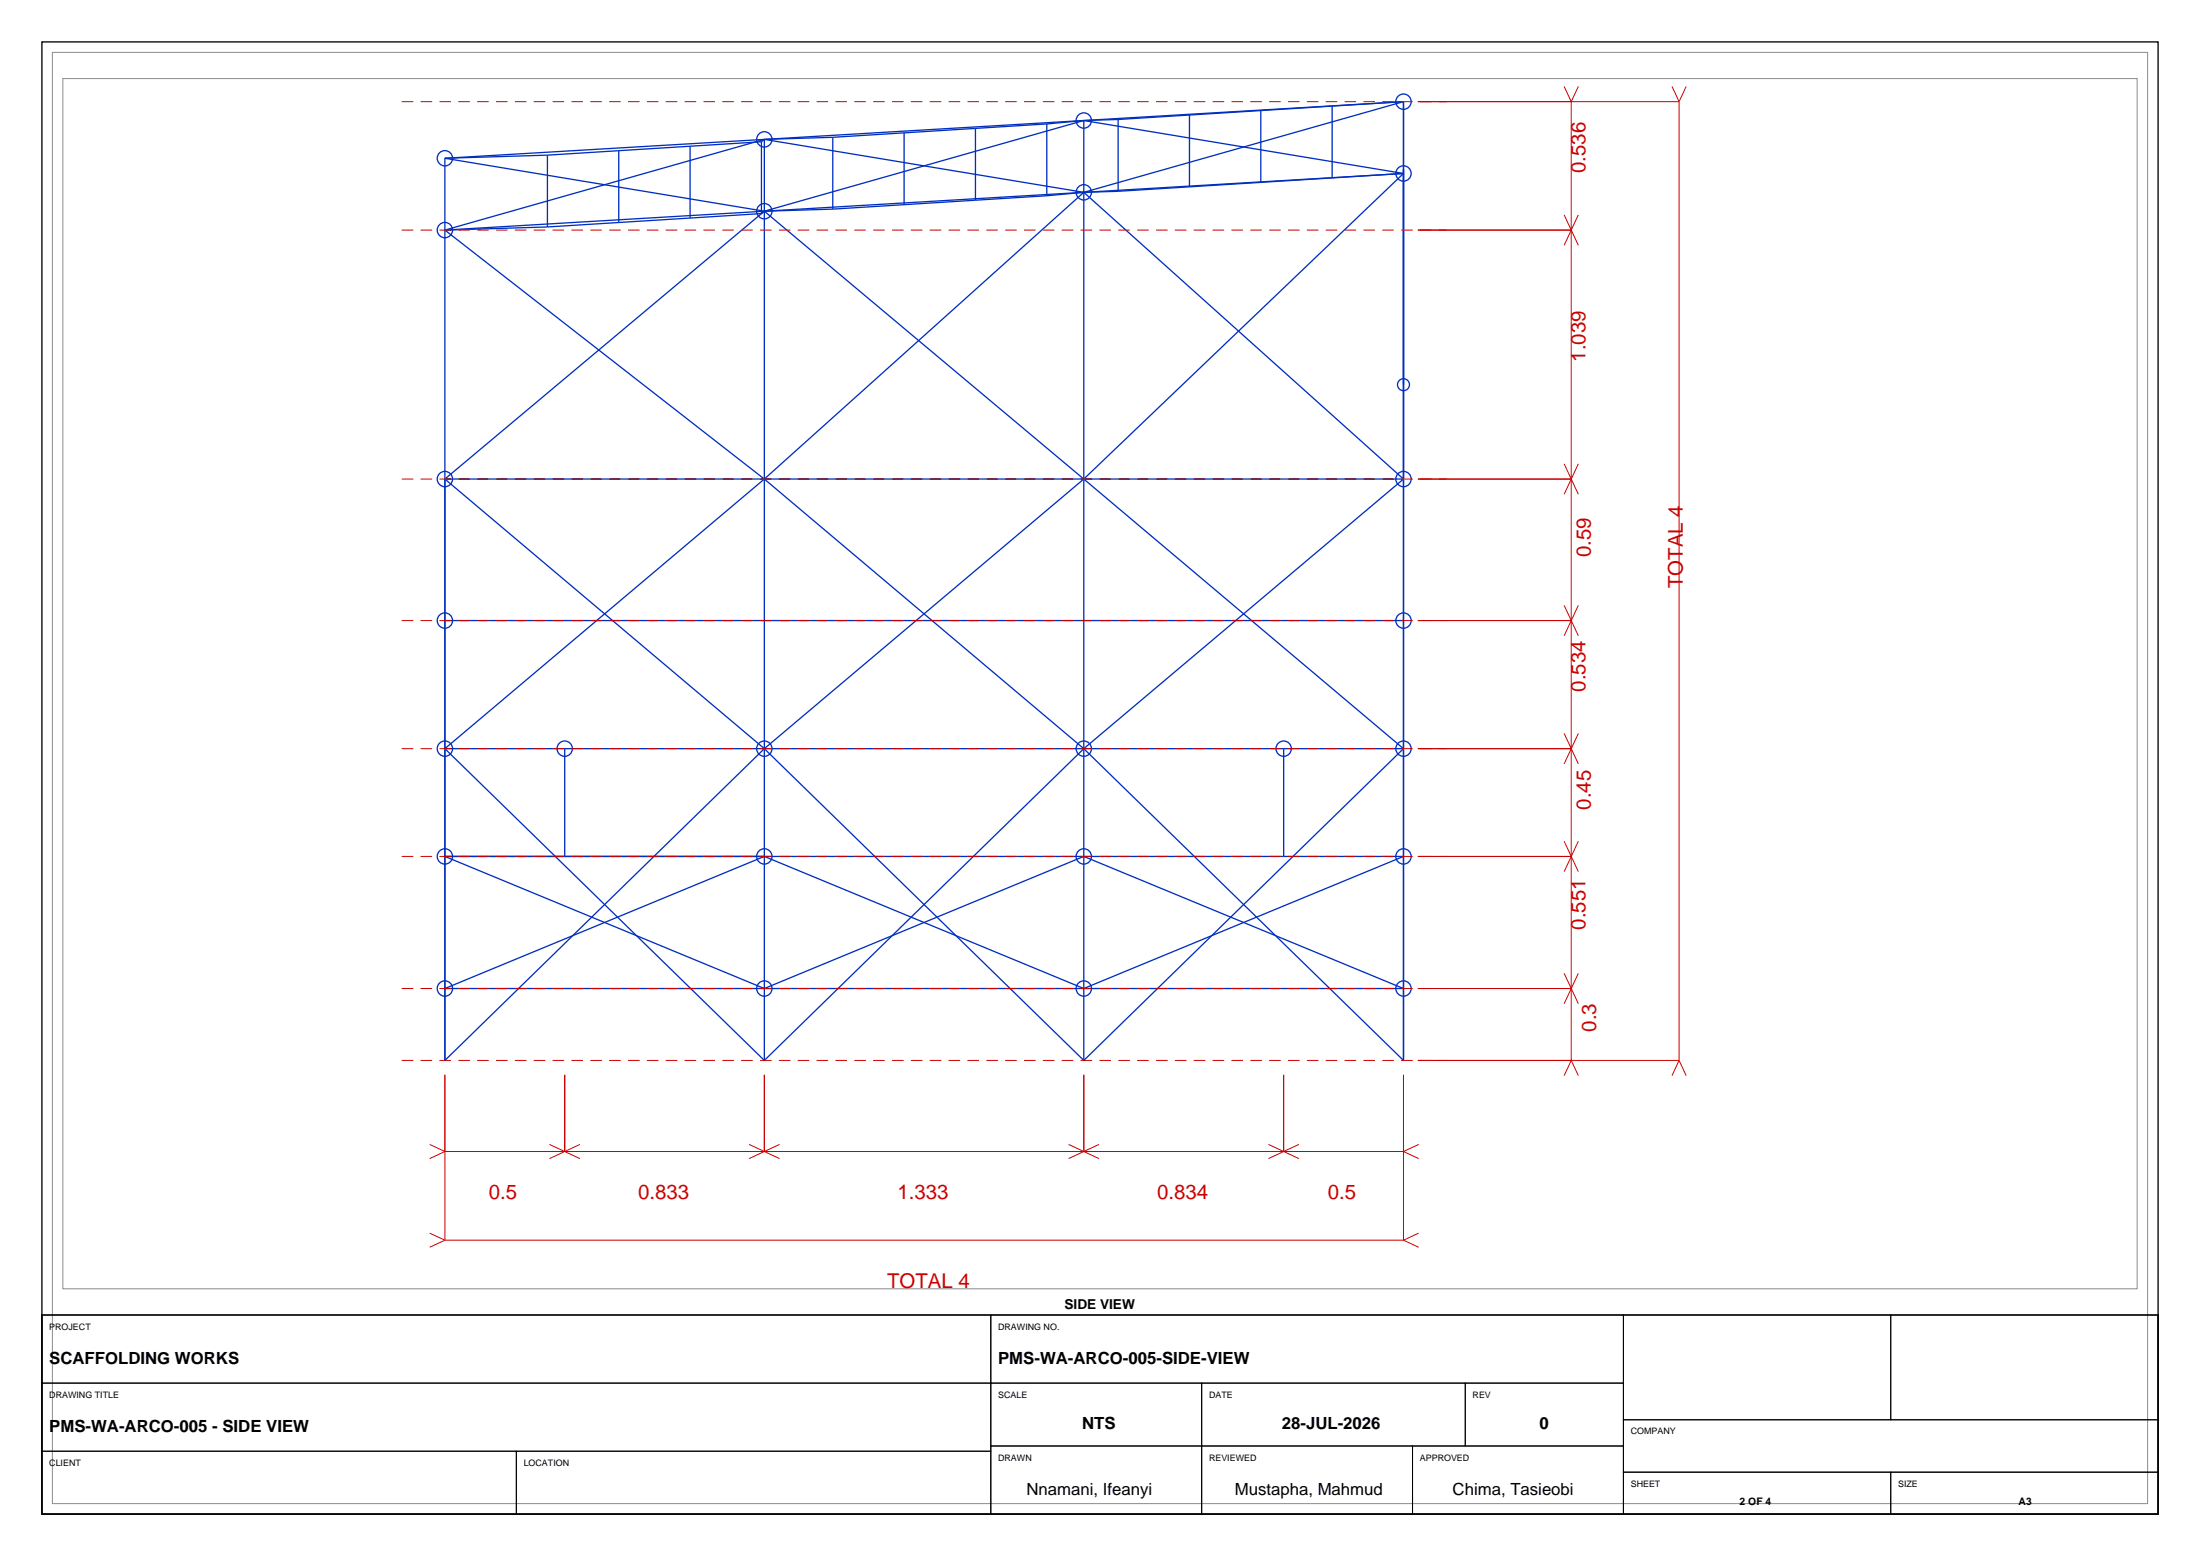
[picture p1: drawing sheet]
<svg xmlns="http://www.w3.org/2000/svg" width="420mm" height="297mm" viewBox="0 0 420 297" stroke-linecap="round" stroke-linejoin="round" font-family="sans-serif">
<path d="M8 8h404v281h-404zM8 251h404v38h-404z" fill="none" stroke="#000" stroke-width=".25"/>
<path d="M10 10h400v277h-400zM12 15h396v231h-396z" fill="none" stroke="#8c8c8c" stroke-width=".19"/>
<g fill="none" stroke="#002ebf" stroke-width=".25">
<path d="M267.9 19.4v183l-61-59.5M267.9 19.4l-13.6 .9M267.9 19.4l-61 3.6M267.9 19.4l-61 17.3M84.9 30.2v172.2l61-59.5M84.9 30.2l61 10.1M104.5 29.6v13.7M104.5 29.6l-19.6 .6M118.1 28.8v13.7M131.7 27.9v13.7M145.4 27.1l-40.9 2.5M145.4 27.1v13.7"/>
<path d="M145.9 26.6v175.8M145.9 26.6l-.5 .5M145.9 26.6l-61 3.6M145.9 26.6l-61 17.3M145.9 26.6l61 10.1M159 26.2v13.7M159 26.2l-13.1 .4M159 39.9l-13.1 .4M172.6 39.1l-13.6 .8M172.6 25.4v13.7M186.2 24.5v13.7M199.8 23.7l-40.8 2.5"/>
<path d="M199.8 37.4l-27.2 1.7M199.8 23.7v13.7M206.9 23v179.4M206.9 23l-7.1 .7M206.9 36.7l-7.1 .7M206.9 36.7l61 54.7M206.9 36.7l-61 3.6M206.9 23l-61 3.6M206.9 36.7l-61 54.7M206.9 23l-61 17.3M206.9 23l61 10.1M213.5 22.8v13.7"/>
<path d="M213.5 22.8l-6.6 .2M213.5 36.5l-6.6 .2M227.1 22v13.7M240.7 34.8l-27.2 1.7M240.7 21.1v13.7M254.3 20.3l-40.8 2.5M254.3 20.3v13.7M267.9 33.1l-27.2 1.7M267.9 33.1l-61 3.6M267.9 33.1l-61 58.3M84.9 43.9l61 47.5M104.5 43.3l-19.6 .6"/>
<path d="M118.1 42.5l-13.6 .8M145.4 40.8l-27.3 1.7M145.9 40.3l-.5 .5M145.9 40.3l61 51.1M145.9 40.3l-61 3.6M145.9 40.3l-61 51.1M84.9 91.4h183M84.9 91.4l61 51.5M145.9 91.4l-61 51.5M145.9 91.4l61 51.5M206.9 91.4l-61 51.5M206.9 91.4l61 51.5"/>
<path d="M267.9 91.4l-61 51.5M84.9 118.4h183M84.9 142.9h183M84.9 142.9l61 59.5M107.8 142.9v20.6M145.9 142.9l61 59.5M206.9 142.9l-61 59.5M245.1 142.9v20.6M267.9 142.9l-61 59.5M84.9 163.5h183l-61 25.2-61-25.2-61 25.2h183l-61-25.2-61 25.2z"/>
<circle cx="267.9" cy="19.4" r="1.46"/>
<circle cx="84.9" cy="30.2" r="1.46"/>
<circle cx="145.9" cy="26.6" r="1.46"/>
<circle cx="206.9" cy="23" r="1.46"/>
<circle cx="206.9" cy="36.7" r="1.46"/>
<circle cx="267.9" cy="33.1" r="1.46"/>
<circle cx="84.9" cy="43.9" r="1.46"/>
<circle cx="145.9" cy="40.3" r="1.46"/>
<circle cx="267.9" cy="73.4" r="1.14"/>
<circle cx="84.9" cy="91.4" r="1.46"/>
<circle cx="267.9" cy="91.4" r="1.46"/>
<circle cx="84.9" cy="118.5" r="1.46"/>
<circle cx="267.9" cy="118.5" r="1.46"/>
<circle cx="84.9" cy="142.9" r="1.46"/>
<circle cx="107.8" cy="142.9" r="1.46"/>
<circle cx="145.9" cy="142.9" r="1.46"/>
<circle cx="206.9" cy="142.9" r="1.46"/>
<circle cx="245.1" cy="142.9" r="1.46"/>
<circle cx="267.9" cy="142.9" r="1.46"/>
<circle cx="84.9" cy="163.5" r="1.46"/>
<circle cx="145.9" cy="163.5" r="1.46"/>
<circle cx="206.9" cy="163.5" r="1.46"/>
<circle cx="267.9" cy="163.5" r="1.46"/>
<circle cx="84.9" cy="188.7" r="1.46"/>
<circle cx="145.9" cy="188.7" r="1.46"/>
<circle cx="206.9" cy="188.7" r="1.46"/>
<circle cx="267.9" cy="188.7" r="1.46"/>
</g>
<path d="M76.7 19.4h199.5M76.7 43.9h199.5M76.7 91.4h199.5M76.7 118.4h199.5M76.7 142.9h199.5M76.7 163.5h199.5M76.7 188.7h199.5M76.7 202.4h199.5" fill="none" stroke="#c00" stroke-width=".19" stroke-dasharray="2.2 1.4" stroke-linecap="butt"/>
<g fill="none" stroke="#c00" stroke-width=".19">
<path d="M270.7 19.4h49.9M298.6 16.5l1.4 2.9M300 19.4v183M301.3 16.5l-1.3 2.9M319.2 16.5l1.4 2.9M320.6 19.4v183M321.9 16.5l-1.3 2.9M270.7 43.9h29.3M298.6 41l2.7 5.8M301.3 41l-2.7 5.8M270.7 91.4h29.3M298.6 88.5l2.7 5.8"/>
<path d="M301.3 88.5l-2.7 5.8M270.7 118.4h29.3M298.6 115.5l2.7 5.9M301.3 115.5l-2.7 5.9M298.6 140l2.7 5.8M301.3 140l-2.7 5.8M270.7 142.9h29.3M270.7 163.5h29.3M298.6 160.6l2.7 5.8M301.3 160.6l-2.7 5.8M270.7 188.7h29.3M298.6 185.8l2.7 5.8"/>
<path d="M301.3 185.8l-2.7 5.8M82 218.4l2.9 1.4M84.9 205.2v31.5M84.9 219.8h183M84.9 219.8l-2.9 1.3M104.9 218.4l5.8 2.7M107.8 205.2v14.6M107.8 219.8l-2.9 1.3M110.7 218.4l-2.9 1.4M143 218.4l5.8 2.7M145.9 205.2v14.6M148.8 218.4l-5.8 2.7"/>
<path d="M204 218.4l5.8 2.7M206.9 205.2v14.6M209.8 218.4l-5.8 2.7M242.2 218.4l5.8 2.7M245.1 205.2v14.6M248 218.4l-5.8 2.7M267.9 205.2v31.5M267.9 219.8l2.9 1.3M270.7 202.4h49.9M270.8 218.4l-2.9 1.4M300 202.4l-1.4 2.9M300 202.4l1.3 2.9"/>
<path d="M320.6 202.4l-1.4 2.9M320.6 202.4l1.3 2.9M82 235.4l2.9 1.3M84.9 236.7h183M84.9 236.7l-2.9 1.4M267.9 236.7l2.9 1.4M270.8 235.4l-2.9 1.3"/>
</g>
<g fill="none" stroke="#000" stroke-width=".19">
<path d="M8 251h181.2v13h-181.2zM189.2 251h120.7v13h-120.7zM309.9 251h51.1v20h-51.1zM361 251h51v20h-51zM8 264h181.2v13h-181.2zM8 277h90.6v12h-90.6zM98.6 277h90.6v12h-90.6zM189.2 264h40.2v12h-40.2zM189.2 276h40.2v13h-40.2zM229.4 264h50.3v12h-50.3zM229.4 276h40.3v13h-40.3zM269.7 276h40.2v13h-40.2z"/>
<path d="M279.7 264h30.2v12h-30.2zM309.9 271h102.1v10h-102.1zM309.9 281h51.1v8h-51.1zM361 281h51v8h-51z"/>
</g>
<g font-size="3.9" fill="#c00">
<text x="302.7" y="33" transform="rotate(-90 302.7 33)">0.536</text>
<text x="302.7" y="69" transform="rotate(-90 302.7 69)">1.039</text>
<text x="303.7" y="106.3" transform="rotate(-90 303.7 106.3)">0.59</text>
<text x="321.3" y="112.3" transform="rotate(-90 321.3 112.3)">TOTAL 4</text>
<text x="302.7" y="132" transform="rotate(-90 302.7 132)">0.534</text>
<text x="303.7" y="154.5" transform="rotate(-90 303.7 154.5)">0.45</text>
<text x="302.7" y="177.4" transform="rotate(-90 302.7 177.4)">0.551</text>
<text x="304.7" y="196.9" transform="rotate(-90 304.7 196.9)">0.3</text>
<text x="93.3" y="228.9">0.5</text>
<text x="121.8" y="228.9">0.833</text>
<text x="171.4" y="228.9">1.333</text>
<text x="220.9" y="228.9">0.834</text>
<text x="253.5" y="228.9">0.5</text>
<text x="169.4" y="245.9">TOTAL 4</text>
</g>
<g font-size="3.2">
<text x="9.4" y="260.3">SCAFFOLDING WORKS</text>
<text x="190.6" y="260.3">PMS-WA-ARCO-005-SIDE-VIEW</text>
<text x="9.4" y="273.3">PMS-WA-ARCO-005 - SIDE VIEW</text>
<text x="206.6" y="272.8">NTS</text>
<text x="244.7" y="272.8">28-JUL-2026</text>
<text x="293.9" y="272.8">0</text>
<text x="196" y="285.4">Nnamani, Ifeanyi</text>
<text x="235.7" y="285.4">Mustapha, Mahmud</text>
<text x="277.3" y="285.4">Chima, Tasieobi</text>
</g>
<text font-size="2.6" x="203.2" y="249.8">SIDE VIEW</text>
<g font-size="2">
<text x="332.1" y="287.2">2 OF 4</text>
<text x="385.4" y="287.2">A3</text>
</g>
<g font-size="1.7">
<text x="9.4" y="253.8">PROJECT</text>
<text x="190.6" y="253.8">DRAWING NO.</text>
<text x="9.4" y="266.8">DRAWING TITLE</text>
<text x="190.6" y="266.8">SCALE</text>
<text x="230.8" y="266.8">DATE</text>
<text x="281.1" y="266.8">REV</text>
<text x="311.3" y="273.8">COMPANY</text>
<text x="9.4" y="279.8">CLIENT</text>
<text x="100" y="279.8">LOCATION</text>
<text x="190.6" y="278.8">DRAWN</text>
<text x="230.8" y="278.8">REVIEWED</text>
<text x="271.1" y="278.8">APPROVED</text>
<text x="311.3" y="283.8">SHEET</text>
<text x="362.4" y="283.8">SIZE</text>
</g>
</svg>
